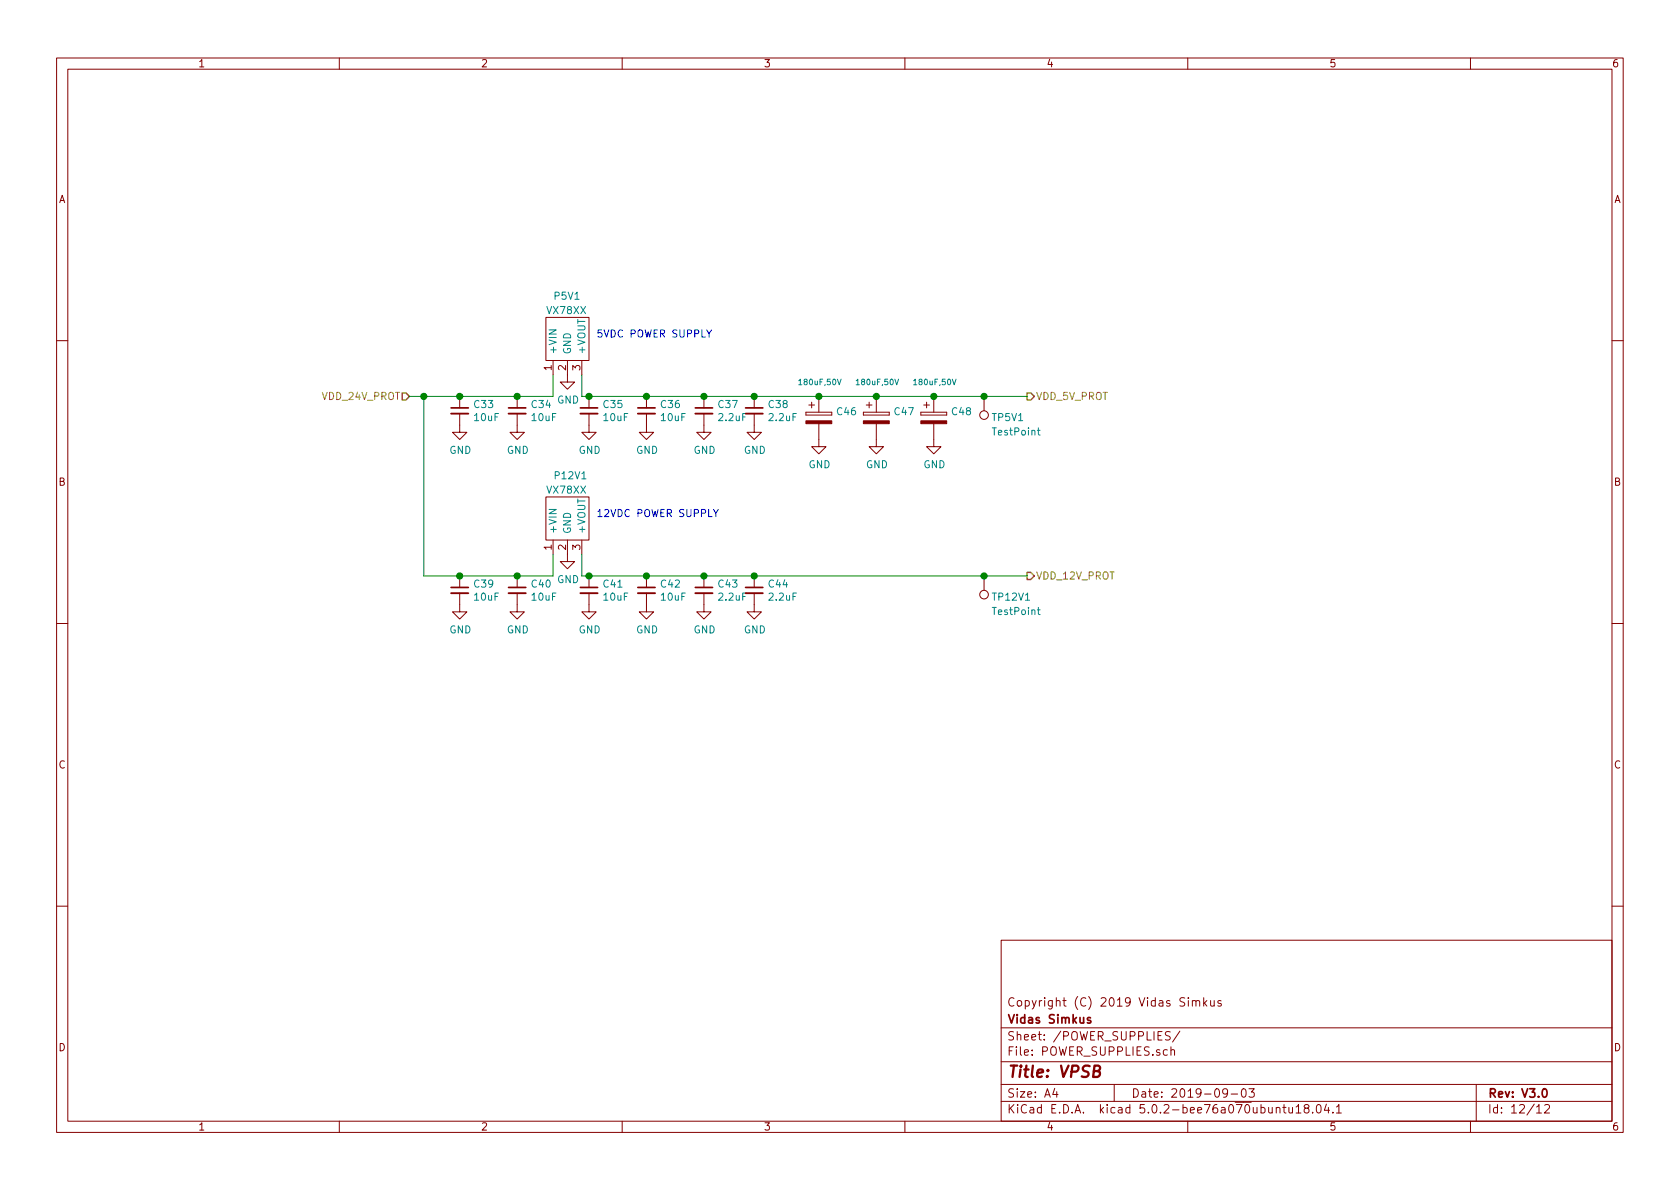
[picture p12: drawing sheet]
EESchema Schematic File Version 4
LIBS:BBB_SHIELD_V2-cache
EELAYER 26 0
EELAYER END
$Descr A4 11693 8268
encoding utf-8
Sheet 12 12
Title "VPSB"
Date "2019-09-03"
Rev "V3.0"
Comp "Vidas Simkus"
Comment1 "Copyright (C) 2019 Vidas Simkus"
Comment2 ""
Comment3 ""
Comment4 ""
$EndDescr
$Comp
L CUSTOM_COMPONENTS:VX78XX P5V1
U 1 1
P 4550 2450
F 0 "P5V1" H 3850 2850 50  0000 L CNN
F 1 "VX78XX" H 3800 2750 50  0000 L CNN
F 2 "CUSTOM_FOOTPRINTS:Vx78-1000" H 4550 2450 50  0001 C CNN
F 3 "" H 4550 2450 50  0001 C CNN
F 4 "102-4255-ND" H 4550 2450 50  0001 C CNN "DKPN"
F 5 "VX78012-1000" H 4550 2450 50  0001 C CNN "MFGPN"
F 6 "VER,2019-07-15,BULK" H 0   0   50  0001 C CNN "NOTES"
	1    4550 2450
	1    0    0    -1  
$EndComp
$Comp
L CUSTOM_COMPONENTS:VX78XX P12V1
U 1 1
P 4550 3700
F 0 "P12V1" H 3850 4100 50  0000 L CNN
F 1 "VX78XX" H 3800 4000 50  0000 L CNN
F 2 "CUSTOM_FOOTPRINTS:Vx78-1000" H 4550 3700 50  0001 C CNN
F 3 "" H 4550 3700 50  0001 C CNN
F 4 "102-4253-ND" H 4550 3700 50  0001 C CNN "DKPN"
F 5 "VX7805-1000" H 4550 3700 50  0001 C CNN "MFGPN"
F 6 "VER,2019-07-15,BULK" H 0   0   50  0001 C CNN "NOTES"
	1    4550 3700
	1    0    0    -1  
$EndComp
Text HLabel 2850 2750 0    50   Input ~ 0
VDD_24V_PROT
Text HLabel 7150 2750 2    50   Output ~ 0
VDD_5V_PROT
Text HLabel 7150 4000 2    50   Output ~ 0
VDD_12V_PROT
Wire Wire Line
	4050 2600 4050 2750
Wire Wire Line
	4050 3850 4050 4000
Wire Wire Line
	3850 2600 3850 2750
Wire Wire Line
	3850 3850 3850 4000
$Comp
L power:GND #PWR058
U 1 1
P 4100 2950
F 0 "#PWR058" H 4100 2700 50  0001 C CNN
F 1 "GND" H 4105 2777 50  0000 C CNN
F 2 "" H 4100 2950 50  0001 C CNN
F 3 "" H 4100 2950 50  0001 C CNN
	1    4100 2950
	1    0    0    -1  
$EndComp
$Comp
L power:GND #PWR059
U 1 1
P 4500 2950
F 0 "#PWR059" H 4500 2700 50  0001 C CNN
F 1 "GND" H 4505 2777 50  0000 C CNN
F 2 "" H 4500 2950 50  0001 C CNN
F 3 "" H 4500 2950 50  0001 C CNN
	1    4500 2950
	1    0    0    -1  
$EndComp
$Comp
L power:GND #PWR065
U 1 1
P 4100 4200
F 0 "#PWR065" H 4100 3950 50  0001 C CNN
F 1 "GND" H 4105 4027 50  0000 C CNN
F 2 "" H 4100 4200 50  0001 C CNN
F 3 "" H 4100 4200 50  0001 C CNN
	1    4100 4200
	1    0    0    -1  
$EndComp
$Comp
L power:GND #PWR066
U 1 1
P 4500 4200
F 0 "#PWR066" H 4500 3950 50  0001 C CNN
F 1 "GND" H 4505 4027 50  0000 C CNN
F 2 "" H 4500 4200 50  0001 C CNN
F 3 "" H 4500 4200 50  0001 C CNN
	1    4500 4200
	1    0    0    -1  
$EndComp
Text Notes 4150 2350 0    50   ~ 0
5VDC POWER SUPPLY
Text Notes 4150 3600 0    50   ~ 0
12VDC POWER SUPPLY
$Comp
L Device:C_Small C33
U 1 1
P 3200 2850
F 0 "C33" H 3292 2896 50  0000 L CNN
F 1 "10uF" H 3292 2805 50  0000 L CNN
F 2 "Capacitor_SMD:C_1206_3216Metric" H 3200 2850 50  0001 C CNN
F 3 "~" H 3200 2850 50  0001 C CNN
F 4 "1276-6767-1-ND" H 3200 2850 50  0001 C CNN "DKPN"
F 5 "CL31B106KBHNNNE" H 3200 2850 50  0001 C CNN "MFGPN"
F 6 "50" H 3200 2850 50  0001 C CNN "VOLTAGE"
F 7 "SAMSUNG" H 0   0   50  0001 C CNN "MFG"
F 8 "X7R" H 0   0   50  0001 C CNN "TEMPCO"
F 9 "VER,2019-07-17,CT" H 0   0   50  0001 C CNN "NOTES"
	1    3200 2850
	1    0    0    -1  
$EndComp
$Comp
L power:GND #PWR056
U 1 1
P 3200 2950
F 0 "#PWR056" H 3200 2700 50  0001 C CNN
F 1 "GND" H 3205 2777 50  0000 C CNN
F 2 "" H 3200 2950 50  0001 C CNN
F 3 "" H 3200 2950 50  0001 C CNN
	1    3200 2950
	1    0    0    -1  
$EndComp
$Comp
L power:GND #PWR057
U 1 1
P 3600 2950
F 0 "#PWR057" H 3600 2700 50  0001 C CNN
F 1 "GND" H 3605 2777 50  0000 C CNN
F 2 "" H 3600 2950 50  0001 C CNN
F 3 "" H 3600 2950 50  0001 C CNN
	1    3600 2950
	1    0    0    -1  
$EndComp
$Comp
L power:GND #PWR063
U 1 1
P 3200 4200
F 0 "#PWR063" H 3200 3950 50  0001 C CNN
F 1 "GND" H 3205 4027 50  0000 C CNN
F 2 "" H 3200 4200 50  0001 C CNN
F 3 "" H 3200 4200 50  0001 C CNN
	1    3200 4200
	1    0    0    -1  
$EndComp
$Comp
L power:GND #PWR064
U 1 1
P 3600 4200
F 0 "#PWR064" H 3600 3950 50  0001 C CNN
F 1 "GND" H 3605 4027 50  0000 C CNN
F 2 "" H 3600 4200 50  0001 C CNN
F 3 "" H 3600 4200 50  0001 C CNN
	1    3600 4200
	1    0    0    -1  
$EndComp
$Comp
L power:GND #PWR055
U 1 1
P 3950 2600
F 0 "#PWR055" H 3950 2350 50  0001 C CNN
F 1 "GND" H 3955 2427 50  0000 C CNN
F 2 "" H 3950 2600 50  0001 C CNN
F 3 "" H 3950 2600 50  0001 C CNN
	1    3950 2600
	1    0    0    -1  
$EndComp
$Comp
L power:GND #PWR062
U 1 1
P 3950 3850
F 0 "#PWR062" H 3950 3600 50  0001 C CNN
F 1 "GND" H 3955 3677 50  0000 C CNN
F 2 "" H 3950 3850 50  0001 C CNN
F 3 "" H 3950 3850 50  0001 C CNN
	1    3950 3850
	1    0    0    -1  
$EndComp
$Comp
L Device:C_Small C43
U 1 1
P 4900 4100
F 0 "C43" H 4992 4146 50  0000 L CNN
F 1 "2.2uF" H 4992 4055 50  0000 L CNN
F 2 "Capacitor_SMD:C_1206_3216Metric" H 4900 4100 50  0001 C CNN
F 3 "~" H 4900 4100 50  0001 C CNN
F 4 "1276-2723-1-ND" H 4900 4100 50  0001 C CNN "DKPN"
F 5 "CL31A225KB9LNNC" H 4900 4100 50  0001 C CNN "MFGPN"
F 6 "SAMSUNG" H 0   0   50  0001 C CNN "MFG"
F 7 "X5R" H 0   0   50  0001 C CNN "TEMPCO"
F 8 "50" H 0   0   50  0001 C CNN "VOLTAGE"
F 9 "VER,2019-07-17,REEL" H 0   0   50  0001 C CNN "NOTES"
	1    4900 4100
	1    0    0    -1  
$EndComp
$Comp
L power:GND #PWR060
U 1 1
P 4900 2950
F 0 "#PWR060" H 4900 2700 50  0001 C CNN
F 1 "GND" H 4905 2777 50  0000 C CNN
F 2 "" H 4900 2950 50  0001 C CNN
F 3 "" H 4900 2950 50  0001 C CNN
	1    4900 2950
	1    0    0    -1  
$EndComp
$Comp
L power:GND #PWR061
U 1 1
P 5250 2950
F 0 "#PWR061" H 5250 2700 50  0001 C CNN
F 1 "GND" H 5255 2777 50  0000 C CNN
F 2 "" H 5250 2950 50  0001 C CNN
F 3 "" H 5250 2950 50  0001 C CNN
	1    5250 2950
	1    0    0    -1  
$EndComp
$Comp
L power:GND #PWR068
U 1 1
P 5250 4200
F 0 "#PWR068" H 5250 3950 50  0001 C CNN
F 1 "GND" H 5255 4027 50  0000 C CNN
F 2 "" H 5250 4200 50  0001 C CNN
F 3 "" H 5250 4200 50  0001 C CNN
	1    5250 4200
	1    0    0    -1  
$EndComp
$Comp
L power:GND #PWR067
U 1 1
P 4900 4200
F 0 "#PWR067" H 4900 3950 50  0001 C CNN
F 1 "GND" H 4905 4027 50  0000 C CNN
F 2 "" H 4900 4200 50  0001 C CNN
F 3 "" H 4900 4200 50  0001 C CNN
	1    4900 4200
	1    0    0    -1  
$EndComp
$Comp
L Device:C_Small C37
U 1 1
P 4900 2850
F 0 "C37" H 4992 2896 50  0000 L CNN
F 1 "2.2uF" H 4992 2805 50  0000 L CNN
F 2 "Capacitor_SMD:C_1206_3216Metric" H 4900 2850 50  0001 C CNN
F 3 "~" H 4900 2850 50  0001 C CNN
F 4 "1276-2723-1-ND" H 4900 2850 50  0001 C CNN "DKPN"
F 5 "CL31A225KB9LNNC" H 4900 2850 50  0001 C CNN "MFGPN"
F 6 "SAMSUNG" H 0   0   50  0001 C CNN "MFG"
F 7 "X5R" H 0   0   50  0001 C CNN "TEMPCO"
F 8 "50" H 0   0   50  0001 C CNN "VOLTAGE"
F 9 "VER,2019-07-17,REEL" H 0   0   50  0001 C CNN "NOTES"
	1    4900 2850
	1    0    0    -1  
$EndComp
$Comp
L Device:C_Small C38
U 1 1
P 5250 2850
F 0 "C38" H 5342 2896 50  0000 L CNN
F 1 "2.2uF" H 5342 2805 50  0000 L CNN
F 2 "Capacitor_SMD:C_1206_3216Metric" H 5250 2850 50  0001 C CNN
F 3 "~" H 5250 2850 50  0001 C CNN
F 4 "1276-2723-1-ND" H 5250 2850 50  0001 C CNN "DKPN"
F 5 "CL31A225KB9LNNC" H 5250 2850 50  0001 C CNN "MFGPN"
F 6 "SAMSUNG" H 0   0   50  0001 C CNN "MFG"
F 7 "X5R" H 0   0   50  0001 C CNN "TEMPCO"
F 8 "50" H 0   0   50  0001 C CNN "VOLTAGE"
F 9 "VER,2019-07-17,REEL" H 0   0   50  0001 C CNN "NOTES"
	1    5250 2850
	1    0    0    -1  
$EndComp
$Comp
L Device:C_Small C44
U 1 1
P 5250 4100
F 0 "C44" H 5342 4146 50  0000 L CNN
F 1 "2.2uF" H 5342 4055 50  0000 L CNN
F 2 "Capacitor_SMD:C_1206_3216Metric" H 5250 4100 50  0001 C CNN
F 3 "~" H 5250 4100 50  0001 C CNN
F 4 "1276-2723-1-ND" H 5250 4100 50  0001 C CNN "DKPN"
F 5 "CL31A225KB9LNNC" H 5250 4100 50  0001 C CNN "MFGPN"
F 6 "SAMSUNG" H 0   0   50  0001 C CNN "MFG"
F 7 "X5R" H 0   0   50  0001 C CNN "TEMPCO"
F 8 "50" H 0   0   50  0001 C CNN "VOLTAGE"
F 9 "VER,2019-07-17,REEL" H 0   0   50  0001 C CNN "NOTES"
	1    5250 4100
	1    0    0    -1  
$EndComp
Connection ~ 4900 2750
Wire Wire Line
	4900 2750 5250 2750
Wire Wire Line
	4050 2750 4100 2750
Wire Wire Line
	4050 4000 4100 4000
$Comp
L Device:C_Small C34
U 1 1
P 3600 2850
F 0 "C34" H 3692 2896 50  0000 L CNN
F 1 "10uF" H 3692 2805 50  0000 L CNN
F 2 "Capacitor_SMD:C_1206_3216Metric" H 3600 2850 50  0001 C CNN
F 3 "~" H 3600 2850 50  0001 C CNN
F 4 "1276-6767-1-ND" H 3600 2850 50  0001 C CNN "DKPN"
F 5 "CL31B106KBHNNNE" H 3600 2850 50  0001 C CNN "MFGPN"
F 6 "50" H 3600 2850 50  0001 C CNN "VOLTAGE"
F 7 "SAMSUNG" H 0   0   50  0001 C CNN "MFG"
F 8 "X7R" H 0   0   50  0001 C CNN "TEMPCO"
F 9 "VER,2019-07-17,CT" H 0   0   50  0001 C CNN "NOTES"
	1    3600 2850
	1    0    0    -1  
$EndComp
$Comp
L Device:C_Small C35
U 1 1
P 4100 2850
F 0 "C35" H 4192 2896 50  0000 L CNN
F 1 "10uF" H 4192 2805 50  0000 L CNN
F 2 "Capacitor_SMD:C_1206_3216Metric" H 4100 2850 50  0001 C CNN
F 3 "~" H 4100 2850 50  0001 C CNN
F 4 "1276-6767-1-ND" H 4100 2850 50  0001 C CNN "DKPN"
F 5 "CL31B106KBHNNNE" H 4100 2850 50  0001 C CNN "MFGPN"
F 6 "50" H 4100 2850 50  0001 C CNN "VOLTAGE"
F 7 "SAMSUNG" H 0   0   50  0001 C CNN "MFG"
F 8 "X7R" H 0   0   50  0001 C CNN "TEMPCO"
F 9 "VER,2019-07-17,CT" H 0   0   50  0001 C CNN "NOTES"
	1    4100 2850
	1    0    0    -1  
$EndComp
$Comp
L Device:C_Small C36
U 1 1
P 4500 2850
F 0 "C36" H 4592 2896 50  0000 L CNN
F 1 "10uF" H 4592 2805 50  0000 L CNN
F 2 "Capacitor_SMD:C_1206_3216Metric" H 4500 2850 50  0001 C CNN
F 3 "~" H 4500 2850 50  0001 C CNN
F 4 "1276-6767-1-ND" H 4500 2850 50  0001 C CNN "DKPN"
F 5 "CL31B106KBHNNNE" H 4500 2850 50  0001 C CNN "MFGPN"
F 6 "50" H 4500 2850 50  0001 C CNN "VOLTAGE"
F 7 "SAMSUNG" H 0   0   50  0001 C CNN "MFG"
F 8 "X7R" H 0   0   50  0001 C CNN "TEMPCO"
F 9 "VER,2019-07-17,CT" H 0   0   50  0001 C CNN "NOTES"
	1    4500 2850
	1    0    0    -1  
$EndComp
$Comp
L Device:C_Small C39
U 1 1
P 3200 4100
F 0 "C39" H 3292 4146 50  0000 L CNN
F 1 "10uF" H 3292 4055 50  0000 L CNN
F 2 "Capacitor_SMD:C_1206_3216Metric" H 3200 4100 50  0001 C CNN
F 3 "~" H 3200 4100 50  0001 C CNN
F 4 "1276-6767-1-ND" H 3200 4100 50  0001 C CNN "DKPN"
F 5 "CL31B106KBHNNNE" H 3200 4100 50  0001 C CNN "MFGPN"
F 6 "50" H 3200 4100 50  0001 C CNN "VOLTAGE"
F 7 "SAMSUNG" H 0   0   50  0001 C CNN "MFG"
F 8 "X7R" H 0   0   50  0001 C CNN "TEMPCO"
F 9 "VER,2019-07-17,CT" H 0   0   50  0001 C CNN "NOTES"
	1    3200 4100
	1    0    0    -1  
$EndComp
$Comp
L Device:C_Small C40
U 1 1
P 3600 4100
F 0 "C40" H 3692 4146 50  0000 L CNN
F 1 "10uF" H 3692 4055 50  0000 L CNN
F 2 "Capacitor_SMD:C_1206_3216Metric" H 3600 4100 50  0001 C CNN
F 3 "~" H 3600 4100 50  0001 C CNN
F 4 "1276-6767-1-ND" H 3600 4100 50  0001 C CNN "DKPN"
F 5 "CL31B106KBHNNNE" H 3600 4100 50  0001 C CNN "MFGPN"
F 6 "50" H 3600 4100 50  0001 C CNN "VOLTAGE"
F 7 "SAMSUNG" H 0   0   50  0001 C CNN "MFG"
F 8 "X7R" H 0   0   50  0001 C CNN "TEMPCO"
F 9 "VER,2019-07-17,CT" H 0   0   50  0001 C CNN "NOTES"
	1    3600 4100
	1    0    0    -1  
$EndComp
$Comp
L Device:C_Small C41
U 1 1
P 4100 4100
F 0 "C41" H 4192 4146 50  0000 L CNN
F 1 "10uF" H 4192 4055 50  0000 L CNN
F 2 "Capacitor_SMD:C_1206_3216Metric" H 4100 4100 50  0001 C CNN
F 3 "~" H 4100 4100 50  0001 C CNN
F 4 "1276-6767-1-ND" H 4100 4100 50  0001 C CNN "DKPN"
F 5 "CL31B106KBHNNNE" H 4100 4100 50  0001 C CNN "MFGPN"
F 6 "50" H 4100 4100 50  0001 C CNN "VOLTAGE"
F 7 "SAMSUNG" H 0   0   50  0001 C CNN "MFG"
F 8 "X7R" H 0   0   50  0001 C CNN "TEMPCO"
F 9 "VER,2019-07-17,CT" H 0   0   50  0001 C CNN "NOTES"
	1    4100 4100
	1    0    0    -1  
$EndComp
$Comp
L Device:C_Small C42
U 1 1
P 4500 4100
F 0 "C42" H 4592 4146 50  0000 L CNN
F 1 "10uF" H 4592 4055 50  0000 L CNN
F 2 "Capacitor_SMD:C_1206_3216Metric" H 4500 4100 50  0001 C CNN
F 3 "~" H 4500 4100 50  0001 C CNN
F 4 "1276-6767-1-ND" H 4500 4100 50  0001 C CNN "DKPN"
F 5 "CL31B106KBHNNNE" H 4500 4100 50  0001 C CNN "MFGPN"
F 6 "50" H 4500 4100 50  0001 C CNN "VOLTAGE"
F 7 "SAMSUNG" H 0   0   50  0001 C CNN "MFG"
F 8 "X7R" H 0   0   50  0001 C CNN "TEMPCO"
F 9 "VER,2019-07-17,CT" H 0   0   50  0001 C CNN "NOTES"
	1    4500 4100
	1    0    0    -1  
$EndComp
Connection ~ 4900 4000
Wire Wire Line
	4900 4000 5250 4000
Connection ~ 4500 4000
Wire Wire Line
	4500 4000 4900 4000
Connection ~ 4100 4000
Wire Wire Line
	4100 4000 4500 4000
Connection ~ 4100 2750
Wire Wire Line
	4100 2750 4500 2750
Connection ~ 4500 2750
Wire Wire Line
	4500 2750 4900 2750
$Comp
L Connector:TestPoint TP5V1
U 1 1
P 6850 2750
F 0 "TP5V1" H 6800 2900 50  0000 R CNN
F 1 "TestPoint" H 6800 3000 50  0000 R CNN
F 2 "TestPoint:TestPoint_THTPad_D1.0mm_Drill0.5mm" H 7050 2750 50  0001 C CNN
F 3 "~" H 7050 2750 50  0001 C CNN
	1    6850 2750
	-1   0    0    1   
$EndComp
Wire Wire Line
	6850 2750 7150 2750
$Comp
L Connector:TestPoint TP12V1
U 1 1
P 6850 4000
F 0 "TP12V1" H 6800 4150 50  0000 R CNN
F 1 "TestPoint" H 6800 4250 50  0000 R CNN
F 2 "TestPoint:TestPoint_THTPad_D1.0mm_Drill0.5mm" H 7050 4000 50  0001 C CNN
F 3 "~" H 7050 4000 50  0001 C CNN
	1    6850 4000
	-1   0    0    1   
$EndComp
Wire Wire Line
	6850 4000 7150 4000
Wire Wire Line
	3200 2750 3600 2750
Connection ~ 3600 2750
Wire Wire Line
	3600 2750 3850 2750
Wire Wire Line
	3200 4000 3600 4000
Connection ~ 3600 4000
Wire Wire Line
	3600 4000 3850 4000
Wire Wire Line
	3200 2750 2950 2750
Connection ~ 3200 2750
Wire Wire Line
	3200 4000 2950 4000
Connection ~ 3200 4000
Wire Wire Line
	2950 2750 2950 4000
Wire Wire Line
	2850 2750 2950 2750
Connection ~ 2950 2750
Connection ~ 6850 2750
Connection ~ 6850 4000
$Comp
L Device:CP C46
U 1 1
P 5700 2900
F 0 "C46" H 5818 2946 50  0000 L CNN
F 1 "180uF,50V" H 5550 3150 39  0000 L CNN
F 2 "Capacitor_THT:CP_Radial_D8.0mm_P3.50mm" H 5738 2750 50  0001 C CNN
F 3 "~" H 5700 2900 50  0001 C CNN
F 4 "493-1903-ND" H 5700 2900 50  0001 C CNN "DKPN"
F 5 "UPW1H181MPD" H 5700 2900 50  0001 C CNN "MFGPN"
	1    5700 2900
	1    0    0    -1  
$EndComp
Wire Wire Line
	5250 2750 5700 2750
Connection ~ 5250 2750
Connection ~ 5700 2750
$Comp
L power:GND #PWR09
U 1 1
P 5700 3050
F 0 "#PWR09" H 5700 2800 50  0001 C CNN
F 1 "GND" H 5705 2877 50  0000 C CNN
F 2 "" H 5700 3050 50  0001 C CNN
F 3 "" H 5700 3050 50  0001 C CNN
	1    5700 3050
	1    0    0    -1  
$EndComp
$Comp
L power:GND #PWR027
U 1 1
P 6100 3050
F 0 "#PWR027" H 6100 2800 50  0001 C CNN
F 1 "GND" H 6105 2877 50  0000 C CNN
F 2 "" H 6100 3050 50  0001 C CNN
F 3 "" H 6100 3050 50  0001 C CNN
	1    6100 3050
	1    0    0    -1  
$EndComp
$Comp
L power:GND #PWR028
U 1 1
P 6500 3050
F 0 "#PWR028" H 6500 2800 50  0001 C CNN
F 1 "GND" H 6505 2877 50  0000 C CNN
F 2 "" H 6500 3050 50  0001 C CNN
F 3 "" H 6500 3050 50  0001 C CNN
	1    6500 3050
	1    0    0    -1  
$EndComp
Wire Wire Line
	5700 2750 6100 2750
$Comp
L Device:CP C47
U 1 1
P 6100 2900
F 0 "C47" H 6218 2946 50  0000 L CNN
F 1 "180uF,50V" H 5950 3150 39  0000 L CNN
F 2 "Capacitor_THT:CP_Radial_D8.0mm_P3.50mm" H 6138 2750 50  0001 C CNN
F 3 "~" H 6100 2900 50  0001 C CNN
F 4 "493-1903-ND" H 6100 2900 50  0001 C CNN "DKPN"
F 5 "UPW1H181MPD" H 6100 2900 50  0001 C CNN "MFGPN"
	1    6100 2900
	1    0    0    -1  
$EndComp
$Comp
L Device:CP C48
U 1 1
P 6500 2900
F 0 "C48" H 6618 2946 50  0000 L CNN
F 1 "180uF,50V" H 6350 3150 39  0000 L CNN
F 2 "Capacitor_THT:CP_Radial_D8.0mm_P3.50mm" H 6538 2750 50  0001 C CNN
F 3 "~" H 6500 2900 50  0001 C CNN
F 4 "493-1903-ND" H 6500 2900 50  0001 C CNN "DKPN"
F 5 "UPW1H181MPD" H 6500 2900 50  0001 C CNN "MFGPN"
	1    6500 2900
	1    0    0    -1  
$EndComp
Connection ~ 6500 2750
Wire Wire Line
	6500 2750 6850 2750
Wire Wire Line
	6100 2750 6500 2750
Connection ~ 6100 2750
Wire Wire Line
	5250 4000 6850 4000
Connection ~ 5250 4000
$EndSCHEMATC
